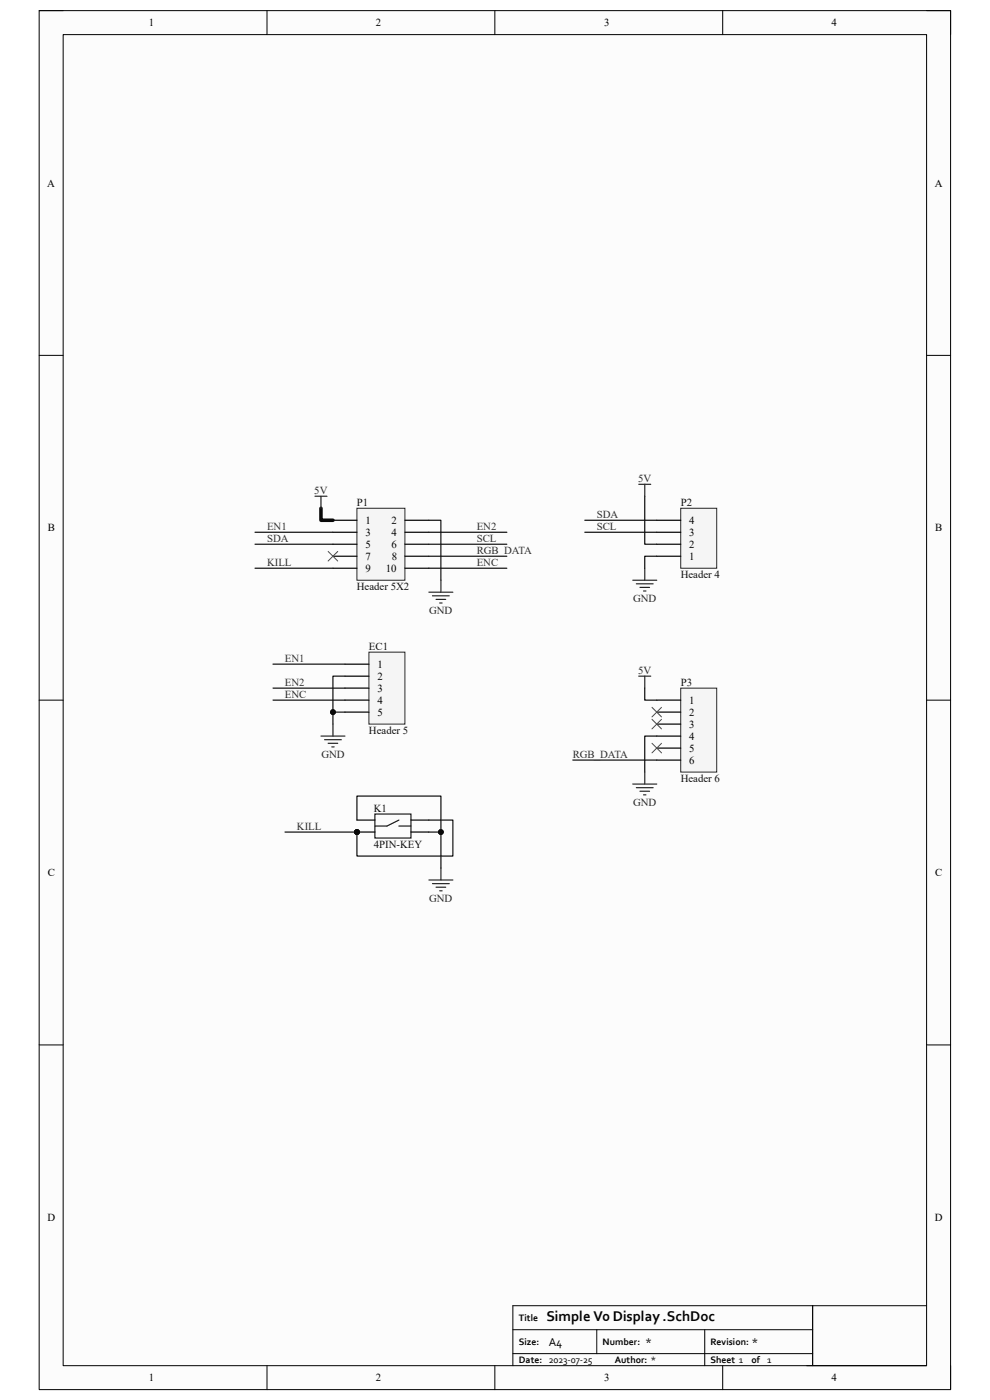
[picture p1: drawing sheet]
<svg xmlns="http://www.w3.org/2000/svg" width="210mm" height="297mm" viewBox="0 0 210 297" stroke-linecap="round" stroke-linejoin="round" font-family="sans-serif">
<path d="M8.3 2.3h193.4v292.5h-193.4z" fill-rule="evenodd" fill="#fcfcfc"/>
<path d="M8.3 2.3h193.4v292.5h-193.4z" fill="none" stroke="#000" stroke-width=".21"/>
<path d="M13.4 7.3h183.2v282.4h-183.2z" fill-rule="evenodd" fill="#fcfcfc"/>
<g fill="none" stroke="#000" stroke-width=".21">
<path d="M8.3 2.3h5.1M13.4 7.3h183.2v282.4h-183.2zM56.6 2.3v5M105 2.3v5M153.3 2.3v5M196.6 2.3h5.1v5M8.3 75.4h5.1M196.6 75.4h5.1M8.3 148.5h5.1M196.6 148.5h5.1M8.3 221.7h5.1M196.6 221.7h5.1"/>
<path d="M172.4 277v12.7M196.6 277h-87.8v12.7M56.6 289.7v5.1M105 289.7v5.1M108.8 282.1h63.6M108.8 287.2h63.6M126.6 282.1v5.1M149.5 282.1v7.6M153.3 289.7v5.1M171.1 289.7h25.5M201.7 289.7v5.1"/>
</g>
<path d="M75.7 107.8h10.2v15.3h-10.2z" fill-rule="evenodd" fill="#f5f5f5"/>
<path d="M75.7 107.8h10.2v15.3h-10.2z" fill="none" stroke="#262626" stroke-width=".21"/>
<path d="M70.6 110.4h5.1M70.6 112.9h5.1M70.6 115.5h5.1M70.6 118h5.1M85.9 110.4h5.1M85.9 112.9h5.1M85.9 115.5h5.1M85.9 118h5.1M70.6 120.5h5.1M85.9 120.5h5.1" fill="none" stroke="#000" stroke-width=".25"/>
<path d="M54.1 112.9h16.5M54.1 115.5h16.5M91 110.4h2.5v12.7M91 112.9h16.5M91 115.5h16.5M91 118h16.5M54.1 120.5h16.5M91 120.5h16.5" fill="none" stroke="#0e0e0e" stroke-width=".25"/>
<path d="M68.1 107.8v2.6h2.5" fill="none" stroke="#0e0e0e" stroke-width=".76"/>
<path d="M66.8 105.3h2.6M68.1 105.3v2.5M91 125.6h5.1M91.7 126.4h3.6M92.5 127.2h2M93.3 127.9h.5M93.5 123.1v2.5" fill="none" stroke="#262626" stroke-width=".25"/>
<path d="M69.6 117l2 2M71.6 117l-2 2" fill="none" stroke="#4c4c4c" stroke-width=".21"/>
<path d="M144.4 107.8h7.6v12.7h-7.6z" fill-rule="evenodd" fill="#f5f5f5"/>
<path d="M144.4 107.8h7.6v12.7h-7.6z" fill="none" stroke="#262626" stroke-width=".21"/>
<path d="M139.3 118h5.1M139.3 115.5h5.1M139.3 112.9h5.1M139.3 110.4h5.1" fill="none" stroke="#000" stroke-width=".25"/>
<path d="M78.3 138.4h7.6v15.2h-7.6z" fill-rule="evenodd" fill="#f5f5f5"/>
<path d="M78.3 138.4h7.6v15.2h-7.6z" fill="none" stroke="#262626" stroke-width=".21"/>
<path d="M73.2 140.9h5.1M73.2 143.4h5.1M73.2 146h5.1M73.2 148.5h5.1M73.2 151.1h5.1" fill="none" stroke="#000" stroke-width=".25"/>
<path d="M73.2 143.4h-2.6v10.2" fill="none" stroke="#0e0e0e" stroke-width=".25"/>
<circle cx="70.6" cy="151.1" r=".51" fill="#0e0e0e"/>
<circle cx="70.6" cy="151.1" r=".51" fill="none" stroke="#0e0e0e" stroke-width=".21"/>
<path d="M68.1 156.2h5.1M68.8 156.9h3.6M69.6 157.7h2M70.4 158.5h.5M70.6 153.6v2.6" fill="none" stroke="#262626" stroke-width=".25"/>
<path d="M57.9 140.9h15.3M57.9 146h15.3M57.9 148.5h15.3M70.6 151.1h2.6" fill="none" stroke="#0e0e0e" stroke-width=".25"/>
<circle cx="70.6" cy="151.1" r=".51" fill="#0e0e0e"/>
<circle cx="70.6" cy="151.1" r=".51" fill="none" stroke="#0e0e0e" stroke-width=".21"/>
<path d="M135.5 102.7h2.5M136.8 102.7v2.6M134.2 123.1h5.1M135 123.9h3.6M135.8 124.6h2M136.5 125.4h.5M136.8 120.5v2.6" fill="none" stroke="#262626" stroke-width=".25"/>
<path d="M124.1 110.4h15.2M124.1 112.9h15.2M136.8 105.3v10.2h2.5M139.3 118h-2.5v2.5" fill="none" stroke="#0e0e0e" stroke-width=".25"/>
<circle cx="75.7" cy="176.5" r=".51" fill="#0e0e0e"/>
<circle cx="75.7" cy="176.5" r=".51" fill="none" stroke="#0e0e0e" stroke-width=".21"/>
<path d="M79.5 172.7h7.7v5.1h-7.7z" fill="none" stroke="#1c1c1c" stroke-width=".25"/>
<path d="M75.7 174h3.8M75.7 176.5h3.8" fill="none" stroke="#000" stroke-width=".25"/>
<circle cx="75.7" cy="176.5" r=".51" fill="#0e0e0e"/>
<circle cx="75.7" cy="176.5" r=".51" fill="none" stroke="#0e0e0e" stroke-width=".21"/>
<path d="M87.2 176.5h3.8M87.2 174h3.8" fill="none" stroke="#000" stroke-width=".25"/>
<path d="M84.6 174l-2.5 1.2h-2.6M84.6 175.2h2.6" fill="none" stroke="#1c1c1c" stroke-width=".25"/>
<path d="M91 186.7h5.1M91.7 187.5h3.6M92.5 188.2h2.1M93.3 189h.5M93.5 184.1v2.6" fill="none" stroke="#262626" stroke-width=".25"/>
<path d="M144.4 146h7.6v17.8h-7.6z" fill-rule="evenodd" fill="#f5f5f5"/>
<path d="M144.4 146h7.6v17.8h-7.6z" fill="none" stroke="#262626" stroke-width=".21"/>
<path d="M139.3 148.5h5.1M139.3 151.1h5.1M139.3 153.6h5.1M139.3 156.2h5.1M139.3 158.7h5.1M139.3 161.3h5.1" fill="none" stroke="#000" stroke-width=".25"/>
<path d="M135.5 143.4h2.5M136.8 143.4v2.6M134.2 166.3h5.1M135 167.1h3.6M135.8 167.9h2M136.5 168.6h.5M136.8 163.8v2.5" fill="none" stroke="#262626" stroke-width=".25"/>
<path d="M136.8 146v2.5h2.5M139.3 156.2h-2.5v7.6M60.5 176.5h15.2M121.5 161.3h17.8" fill="none" stroke="#0e0e0e" stroke-width=".25"/>
<path d="M138.3 152.6l2 2M138.3 150.1l2 2M138.3 157.7l2 2M140.3 152.6l-2 2M140.3 150.1l-2 2M140.3 157.7l-2 2" fill="none" stroke="#4c4c4c" stroke-width=".21"/>
<circle cx="75.7" cy="176.5" r=".51" fill="#0e0e0e"/>
<circle cx="75.7" cy="176.5" r=".51" fill="none" stroke="#0e0e0e" stroke-width=".21"/>
<path d="M91 176.5h2.5v7.6" fill="none" stroke="#0e0e0e" stroke-width=".25"/>
<circle cx="93.5" cy="176.5" r=".51" fill="#0e0e0e"/>
<circle cx="93.5" cy="176.5" r=".51" fill="none" stroke="#0e0e0e" stroke-width=".21"/>
<path d="M75.7 174v-5.1h17.8v7.6" fill="none" stroke="#0e0e0e" stroke-width=".25"/>
<circle cx="93.5" cy="176.5" r=".51" fill="#0e0e0e"/>
<circle cx="93.5" cy="176.5" r=".51" fill="none" stroke="#0e0e0e" stroke-width=".21"/>
<path d="M91 174h5.1v7.6h-20.4v-5.1" fill="none" stroke="#0e0e0e" stroke-width=".25"/>
<circle cx="75.7" cy="176.5" r=".51" fill="#0e0e0e"/>
<circle cx="75.7" cy="176.5" r=".51" fill="none" stroke="#0e0e0e" stroke-width=".21"/>
<text font-size="3.1" x="115.9" y="280.2">Simple V0 Display .SchDoc</text>
<g font-size="2.5">
<text x="116.4" y="285.5">A4</text>
<text x="136.9" y="285.5">*</text>
<text x="159.5" y="285.5">*</text>
</g>
<g font-size="2.3">
<text x="31.6" y="5.6">1</text>
<text x="79.8" y="5.6">2</text>
<text x="128.2" y="5.6">3</text>
<text x="176.4" y="5.6">4</text>
<text x="10" y="39.6">A</text>
<text x="198.3" y="39.6">A</text>
<text x="10.1" y="112.7">B</text>
<text x="77.5" y="111.2">1</text>
<text x="77.5" y="113.7">3</text>
<text x="83.1" y="111.2">2</text>
<text x="83.1" y="113.7">4</text>
<text x="146.2" y="113.7">3</text>
<text x="146.2" y="111.2">4</text>
<text x="198.4" y="112.7">B</text>
<text x="77.5" y="116.2">5</text>
<text x="77.5" y="118.8">7</text>
<text x="83.1" y="116.2">6</text>
<text x="83.1" y="118.8">8</text>
<text x="146.2" y="118.8">1</text>
<text x="146.2" y="116.2">2</text>
<text x="77.5" y="121.3">9</text>
<text x="81.9" y="121.3">10</text>
<text x="80.1" y="141.7">1</text>
<text x="80.1" y="144.2">2</text>
<text x="80.1" y="146.8">3</text>
<text x="80.1" y="149.3">4</text>
<text x="146.2" y="149.3">1</text>
<text x="80.1" y="151.8">5</text>
<text x="146.2" y="151.8">2</text>
<text x="146.2" y="154.4">3</text>
<text x="146.2" y="157">4</text>
<text x="146.2" y="159.5">5</text>
<text x="146.2" y="162.1">6</text>
<text x="10.1" y="185.9">C</text>
<text x="198.4" y="185.9">C</text>
<text x="10.1" y="259">D</text>
<text x="198.3" y="259">D</text>
<text x="31.6" y="293.1">1</text>
<text x="79.8" y="293.1">2</text>
<text x="128.2" y="293.1">3</text>
<text x="176.4" y="293.1">4</text>
</g>
<g font-size="2.3" fill="#262626">
<text x="66.7" y="104.8">5V</text>
<text x="135.4" y="102.3">5V</text>
<text x="91.1" y="130.3">GND</text>
<text x="134.3" y="127.7">GND</text>
<text x="135.4" y="143">5V</text>
<text x="60.5" y="148">ENC</text>
<text x="68.2" y="160.8">GND</text>
<text x="134.3" y="170.9">GND</text>
<text x="91.1" y="191.3">GND</text>
</g>
<g font-size="2.3" fill="#0e0e0e">
<text x="75.7" y="107.4">P1</text>
<text x="144.4" y="107.4">P2</text>
<text x="75.7" y="125.1">Header 5X2</text>
<text x="144.4" y="122.6">Header 4</text>
<text x="78.3" y="137.9">EC1</text>
<text x="144.4" y="145.5">P3</text>
<text x="78.3" y="155.7">Header 5</text>
<text x="144.4" y="165.9">Header 6</text>
<text x="79.3" y="172.2">K1</text>
<text x="79.3" y="179.8">4PIN-KEY</text>
</g>
<g font-size="2.3" fill="#2e2e2e">
<text x="56.6" y="112.4">EN1</text>
<text x="101.1" y="112.4">EN2</text>
<text x="126.6" y="109.9">SDA</text>
<text x="126.6" y="112.4">SCL</text>
<text x="56.6" y="115">SDA</text>
<text x="101.1" y="115">SCL</text>
<text x="101.1" y="117.5">RGB_DATA</text>
<text x="56.6" y="120.1">KILL</text>
<text x="101.1" y="120.1">ENC</text>
<text x="60.5" y="140.4">EN1</text>
<text x="60.5" y="145.5">EN2</text>
<text x="121.5" y="160.8">RGB_DATA</text>
<text x="63" y="176">KILL</text>
</g>
<g font-size="2.1">
<text x="110.1" y="280.3">Title</text>
<text x="110.1" y="285.4">Size:</text>
<text x="127.8" y="285.4">Number:</text>
<text x="150.7" y="285.4">Revision:</text>
<text x="110.1" y="289.2">Date: 2023-07-25</text>
<text x="130.4" y="289.2">Author: *</text>
<text x="150.7" y="289.2">Sheet 1</text>
<text x="159.4" y="289.2">of 1</text>
</g>
</svg>
